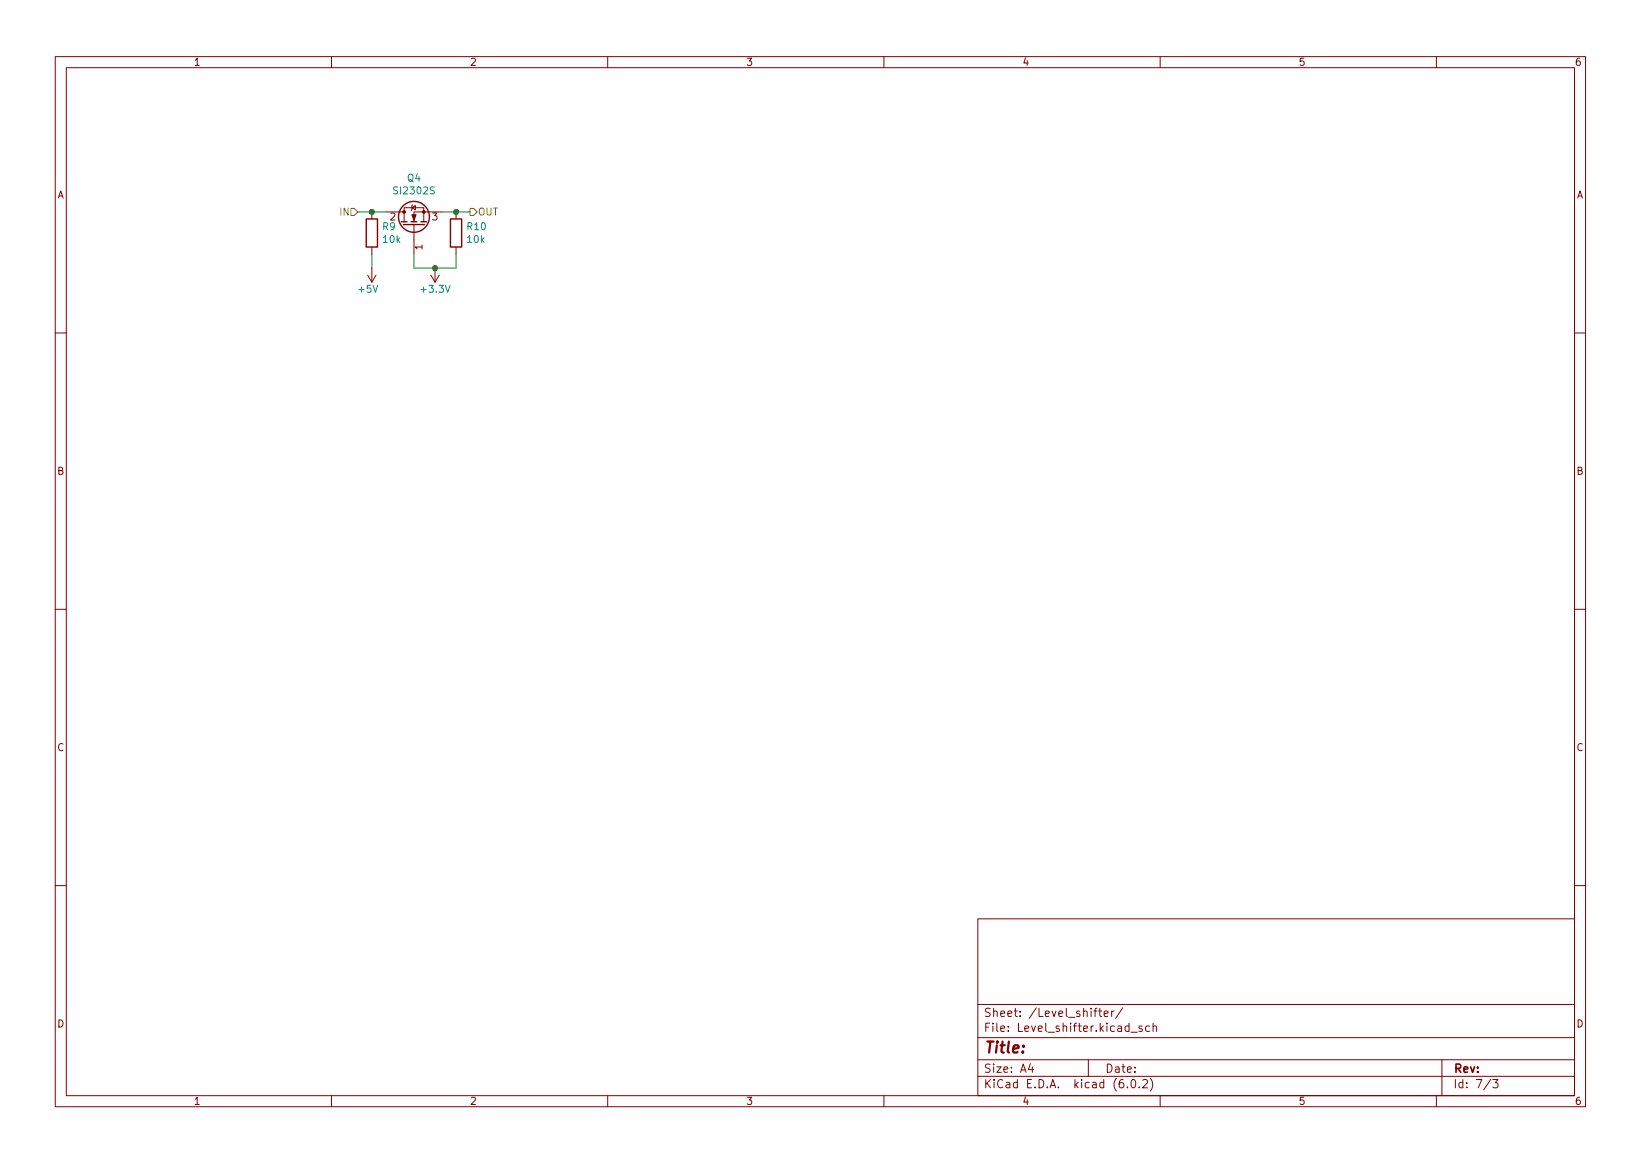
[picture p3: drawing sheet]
<svg xmlns="http://www.w3.org/2000/svg" width="297mm" height="210mm" viewBox="0 0 297 210" stroke-linecap="round" stroke-linejoin="round" font-family="sans-serif">
<g fill="none" stroke="#840000" stroke-width=".18">
<path d="M10 10.2h277v190.1h-277zM12 12.2h273v186.1h-273zM60 10.2v2M110 10.2v2M160 10.2v2M210 10.2v2M260 10.2v2M67.3 38.3v1.3M69.8 38.3h3.4M74.5 37.6l.7-.4v.8zM74.7 37.1l-.2 .1v.8l-.1 .1M80 38.3h-5.1v1.8"/>
<path d="M82.5 38.3v1.3M66.5 49.8l.8 1.2M67.3 44.7v1.3M67.3 48.5v2.5M68.1 49.8l-.8 1.2M73.2 40.1v-2.5h3.5v2.5M74.9 40.6v5.4M78 49.8l.7 1.2M78.7 48.5v2.5M79.5 49.8l-.8 1.2M82.5 44.7v1.3M10 60.2h2"/>
<path d="M285 60.2h2M10 110.2h2M285 110.2h2M10 160.2h2M177 166.3h108v32h-108zM285 160.2h2M60 198.3v2M110 198.3v2M160 198.3v2M177 194.8h108M177 191.8h108M177 187.8h108"/>
<path d="M177 181.8h108M186.5 192.5l-.4 1h1M186.9 193v1M197 191.8v3M198 182.9h.6M198.6 182.4l-.4 .2v1.3M198.9 182.9h.5M199.1 182.4v1.3l.3 .2M199.9 183.4l.7-.1-.1-.3-.4-.1-.2 .2v.8h.6M201.2 182.9v1M201.6 182.9l-.2 .1-.2 .2M203.2 182.4l-1.3 1.9"/>
<path d="M204.1 196.7v.1M204.7 186.8h1.2M204.9 195.4l.2-.1a.8 .8 0 0 1 .5 .8 .8 .8 0 0 1-.5 .7 1 1 0 0 1-.2-1.4zM206.2 196.7v.1M206.7 185.7l-.3-.1-.3 .2 .1 .3 .5 .1v.4h-.6M206.9 195.5l.5-.2 .2 .2 .1 .3-.9 1h.9M208.1 185.7l-.5-.1-.2 .3v.4l.1 .3h.6M208.2 195.1a1.72 1.72 0 0 1 0 2.3M208.7 185.8l.2-.2 .4 .1 .1 .9M208.7 185.1v1.5M210 198.3v2M260 198.3v2"/>
<path d="M261 191.8v6.5M269.9 195.3l-1.3 1.9M270.2 195.3h1l-.6 .6 .5 .1v.7l-.2 .1h-.5l-.2-.1"/>
</g>
<g fill="none" stroke="#840000" stroke-width=".25">
<path d="M66.3 39.6h2v5.1h-2zM81.5 39.6h2.1v5.1h-2.1zM72.6 40.1h1.1M73 40.6h3.8M74.4 40.1h1M76.2 40.1h1"/>
<circle cx="74.9" cy="39.2" r="2.79"/>
</g>
<g fill="#840000" stroke="#840000" stroke-width=".18">
<path d="M74.5 38.9h.8l-.4 1z"/>
<circle cx="76.7" cy="38.3" r=".25"/>
<circle cx="73.2" cy="38.3" r=".25"/>
</g>
<path d="M63.5 37.7h.6l.7 .6-.7 .7h-.6zM85.1 37.7h.6l.7 .6-.7 .7h-.6z" fill="none" stroke="#848400" stroke-width=".18"/>
<path d="M64.8 38.3h5M80 38.3h5.1M67.3 46v2.5M74.9 46v2.5h7.6v-2.5" fill="none" stroke="#008400" stroke-width=".18"/>
<g fill="#008400" stroke="#008400" stroke-width=".18">
<circle cx="78.7" cy="48.5" r=".46"/>
<circle cx="82.5" cy="38.3" r=".46"/>
<circle cx="67.3" cy="38.3" r=".46"/>
</g>
<text font-size="2.8" fill="#840000" x="178" y="190.6">Title:</text>
<g font-size="2.1" fill="#840000">
<text x="178" y="184">Sheet: /Level_shifter/</text>
<text x="178" y="186.7">File: Level_shifter.kicad_sch</text>
<text x="178" y="196.9">KiCad E.D.A. kicad (6.0.2)</text>
<text x="178" y="194.1">Size: A4</text>
<text x="200" y="194.1">Date:</text>
<text x="263" y="194.1">Rev:</text>
<text x="263" y="196.9">Id: 7/3</text>
</g>
<g font-size="1.8" fill="#840000">
<text x="35" y="11.9">1</text>
<text x="85" y="11.9">2</text>
<text x="135" y="11.9">3</text>
<text x="185" y="11.9">4</text>
<text x="235" y="11.9">5</text>
<text x="285" y="11.9">6</text>
<text x="10.3" y="35.9">A</text>
<text x="285.3" y="35.9">A</text>
<text x="70.6" y="39.9">2</text>
<text x="78.2" y="39.9">3</text>
<text x="76.5" y="45.2" transform="rotate(-90 76.5 45.2)">1</text>
<text x="10.3" y="85.9">B</text>
<text x="285.3" y="85.9">B</text>
<text x="10.3" y="135.9">C</text>
<text x="285.3" y="135.9">C</text>
<text x="10.3" y="185.9">D</text>
<text x="285.3" y="185.9">D</text>
<text x="35" y="199.9">1</text>
<text x="85" y="199.9">2</text>
<text x="135" y="199.9">3</text>
<text x="185" y="199.9">4</text>
<text x="235" y="199.9">5</text>
<text x="285" y="199.9">6</text>
</g>
<g font-size="1.8" fill="#008484">
<text x="71.5" y="35.1">SI2302S</text>
<text x="73.8" y="32.8">Q4</text>
<text x="69.3" y="41.6">R9</text>
<text x="84.6" y="41.6">R10</text>
<text x="69.4" y="43.9">10k</text>
<text x="84.7" y="43.9">10k</text>
<text x="65" y="53">+5V</text>
<text x="76.4" y="53">+3.3V</text>
</g>
<g font-size="1.8" fill="#848400">
<text x="61.6" y="39">IN</text>
<text x="86.5" y="39">OUT</text>
</g>
</svg>
